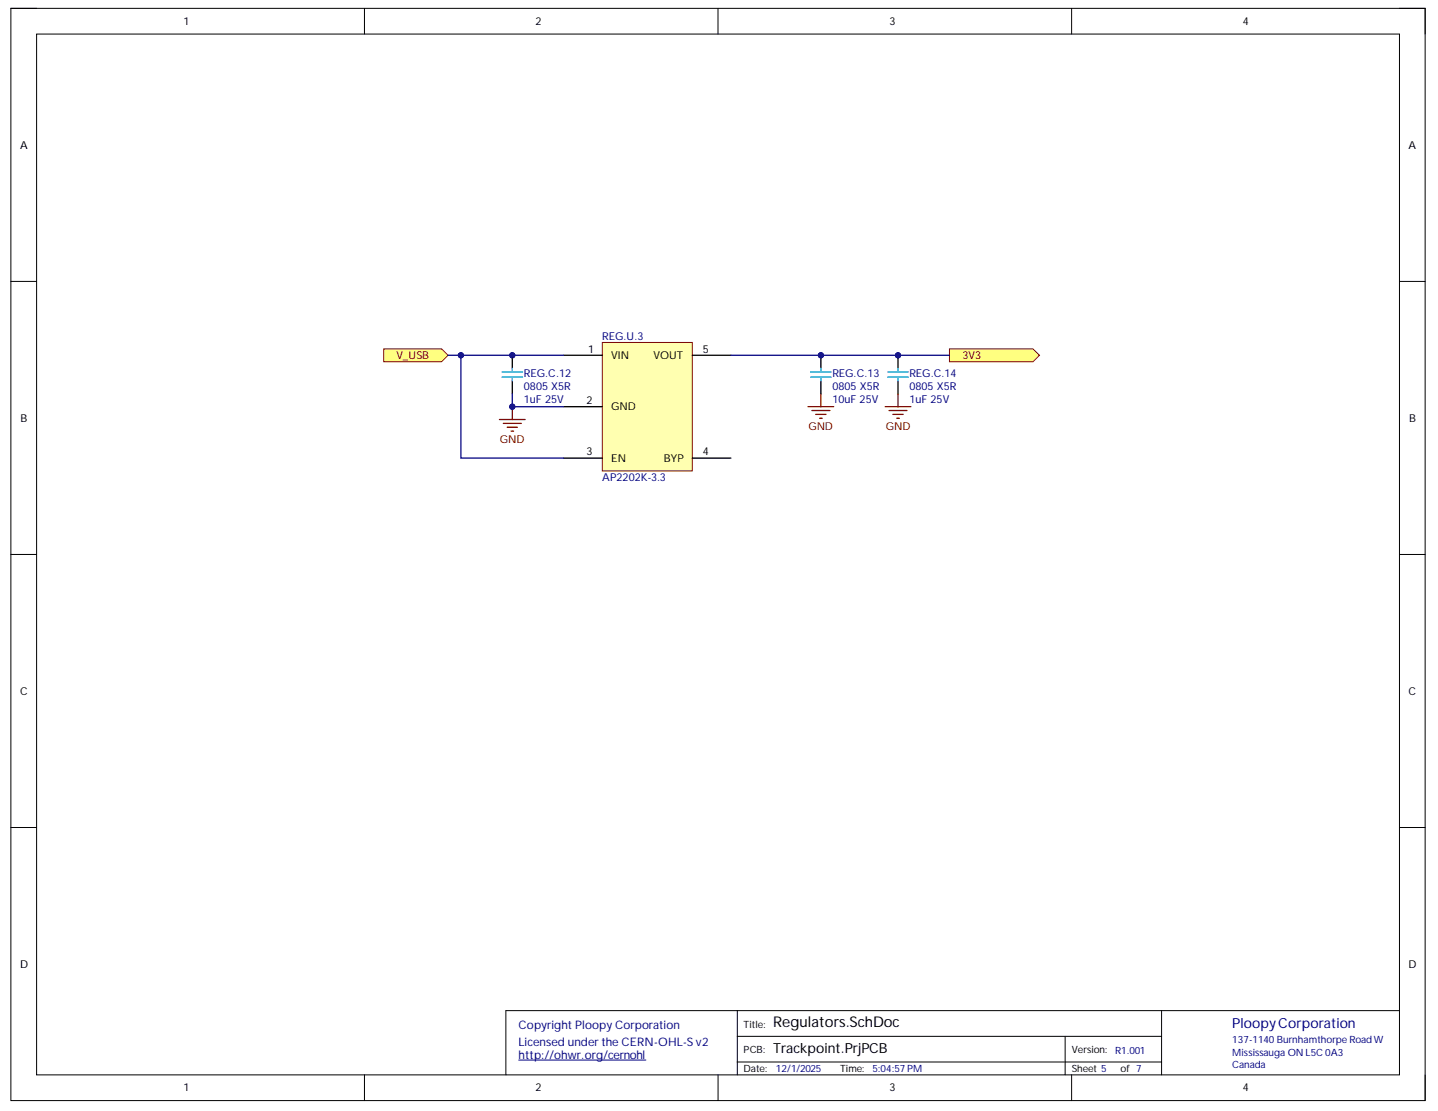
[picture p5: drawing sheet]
<svg xmlns="http://www.w3.org/2000/svg" width="279mm" height="216mm" viewBox="0 0 279 216" stroke-linecap="round" stroke-linejoin="round" font-family="sans-serif">
<path d="M2.1 1.6h274.8v212.3h-274.8z" fill="none" stroke="#000" stroke-width=".19"/>
<path d="M7.1 6.6h264.8v202.3h-264.8z" fill-rule="evenodd" fill="#fff"/>
<g fill="none" stroke="#000" stroke-width=".19">
<path d="M2.1 1.6h5M7.1 6.6h264.8v202.3h-264.8zM70.8 1.6v5M139.5 1.6v5M208.2 1.6v5M271.9 1.6h5v5M2.1 54.7h5M271.9 54.7h5M2.1 107.7h5M271.9 107.8h5M2.1 160.8h5M271.9 160.8h5"/>
<path d="M143.3 196.4v12.5M225.7 196.4v12.5M271.9 196.4h-173.6v12.5M70.8 208.9v5M139.5 208.9v5M143.3 201.4h82.4M143.3 206.4h82.4M207 201.4v7.5M208.2 208.9v5M276.9 208.9v5"/>
</g>
<path d="M100.8 206h24.7" fill="none" stroke="#000080" stroke-width=".19"/>
<path d="M99.5 79v2.5M157 79h5M157.7 79.8h3.5M159.5 76.5v2.5M97 81.5h5M97.8 82.3h3.5M98.5 83h2M99.3 83.8h.5M158.5 80.5h2M159.2 81.3h.5" fill="none" stroke="#800000" stroke-width=".25"/>
<circle cx="99.5" cy="79" r=".5" fill="#000080"/>
<circle cx="99.5" cy="79" r=".5" fill="none" stroke="#000080" stroke-width=".19"/>
<circle cx="99.5" cy="69" r=".5" fill="#000080"/>
<circle cx="99.5" cy="69" r=".5" fill="none" stroke="#000080" stroke-width=".19"/>
<path d="M99.5 69v2.5" fill="none" stroke="#000" stroke-width=".25"/>
<circle cx="99.5" cy="69" r=".5" fill="#000080"/>
<circle cx="99.5" cy="69" r=".5" fill="none" stroke="#000080" stroke-width=".19"/>
<path d="M99.5 74v2.5" fill="none" stroke="#000" stroke-width=".25"/>
<path d="M97.5 73.3h4M97.5 72.3h4M99.5 71.5v.8M99.5 73.3v.7" fill="none" stroke="#009cca" stroke-width=".25"/>
<path d="M74.6 67.8h11.2l1.3 1.2-1.3 1.3h-11.2z" fill-rule="evenodd" fill="#ffff80"/>
<path d="M74.6 67.8h11.2l1.3 1.2-1.3 1.3h-11.2z" fill="none" stroke="#800000" stroke-width=".19"/>
<path d="M184.5 67.8h16.2l1.3 1.2-1.3 1.3h-16.2z" fill-rule="evenodd" fill="#ffff80"/>
<path d="M184.5 67.8h16.2l1.3 1.2-1.3 1.3h-16.2z" fill="none" stroke="#800000" stroke-width=".19"/>
<circle cx="159.5" cy="69" r=".5" fill="#000080"/>
<circle cx="159.5" cy="69" r=".5" fill="none" stroke="#000080" stroke-width=".19"/>
<path d="M159.5 69v2.5" fill="none" stroke="#000" stroke-width=".25"/>
<circle cx="159.5" cy="69" r=".5" fill="#000080"/>
<circle cx="159.5" cy="69" r=".5" fill="none" stroke="#000080" stroke-width=".19"/>
<path d="M159.5 74v2.5" fill="none" stroke="#000" stroke-width=".25"/>
<path d="M157.5 73.3h4M157.5 72.3h4M159.5 71.5v.8M159.5 73.3v.7" fill="none" stroke="#009cca" stroke-width=".25"/>
<circle cx="174.5" cy="69" r=".5" fill="#000080"/>
<circle cx="174.5" cy="69" r=".5" fill="none" stroke="#000080" stroke-width=".19"/>
<path d="M174.5 69v2.5" fill="none" stroke="#000" stroke-width=".25"/>
<circle cx="174.5" cy="69" r=".5" fill="#000080"/>
<circle cx="174.5" cy="69" r=".5" fill="none" stroke="#000080" stroke-width=".19"/>
<path d="M174.5 74v2.5" fill="none" stroke="#000" stroke-width=".25"/>
<path d="M172.5 73.3h4M172.5 72.3h4M174.5 71.5v.8M174.5 73.3v.7" fill="none" stroke="#009cca" stroke-width=".25"/>
<path d="M172 79h5M172.7 79.8h3.5M174.5 76.5v2.5M173.5 80.5h2M174.2 81.3h.5" fill="none" stroke="#800000" stroke-width=".25"/>
<path d="M117 66.5h17.5v25h-17.5z" fill-rule="evenodd" fill="#ffffb0"/>
<path d="M117 66.5h17.5v25h-17.5z" fill="none" stroke="#800000" stroke-width=".19"/>
<path d="M109.5 69h7.5M109.5 79h7.5M134.5 69h7.5M109.5 89h7.5M134.5 89h7.5" fill="none" stroke="#000" stroke-width=".25"/>
<path d="M99.5 76.5v2.5h10" fill="none" stroke="#000080" stroke-width=".25"/>
<circle cx="99.5" cy="79" r=".5" fill="#000080"/>
<circle cx="99.5" cy="79" r=".5" fill="none" stroke="#000080" stroke-width=".19"/>
<path d="M109.5 69h-20v20h20" fill="none" stroke="#000080" stroke-width=".25"/>
<circle cx="89.5" cy="69" r=".5" fill="#000080"/>
<circle cx="89.5" cy="69" r=".5" fill="none" stroke="#000080" stroke-width=".19"/>
<path d="M87.1 69h2.4" fill="none" stroke="#000080" stroke-width=".25"/>
<circle cx="89.5" cy="69" r=".5" fill="#000080"/>
<circle cx="89.5" cy="69" r=".5" fill="none" stroke="#000080" stroke-width=".19"/>
<path d="M142 69h42.5" fill="none" stroke="#000080" stroke-width=".25"/>
<text font-size="2.9" x="150.2" y="199.6">Regulators.SchDoc</text>
<text font-size="2.7" fill="#000080" x="239.4" y="199.8">PloopyCorporation</text>
<text font-size="2.7" x="150.2" y="204.6">Trackpoint.PrjPCB</text>
<g font-size="2.3" fill="#000080">
<text x="100.8" y="200">Copyright Ploopy Corporation</text>
<text x="100.8" y="203.2">Licensed under the CERN-OHL-S v2</text>
<text x="100.8" y="205.8">http://ohwr.org/cernohl</text>
</g>
<g font-size="2.1">
<text x="35.7" y="4.8">1</text>
<text x="104.1" y="4.8">2</text>
<text x="172.8" y="4.8">3</text>
<text x="241.4" y="4.8">4</text>
<text x="3.9" y="28.9">A</text>
<text x="273.7" y="28.9">A</text>
<text x="114.3" y="68.5">1</text>
<text x="118.8" y="69.8">VIN</text>
<text x="127" y="69.8">VOUT</text>
<text x="136.5" y="68.5">5</text>
<text x="4" y="82">B</text>
<text x="114" y="78.5">2</text>
<text x="118.8" y="79.8">GND</text>
<text x="273.8" y="82">B</text>
<text x="114" y="88.5">3</text>
<text x="118.8" y="89.7">EN</text>
<text x="129" y="89.7">BYP</text>
<text x="136.5" y="88.5">4</text>
<text x="3.9" y="135">C</text>
<text x="273.7" y="135">C</text>
<text x="3.9" y="188">D</text>
<text x="273.7" y="188">D</text>
<text x="35.7" y="212.1">1</text>
<text x="104.1" y="212.1">2</text>
<text x="172.8" y="212.1">3</text>
<text x="241.4" y="212.1">4</text>
</g>
<g font-size="2.1" fill="#000080">
<text x="117" y="66">REG.U.3</text>
<text x="101.8" y="73.3">REG.C.12</text>
<text x="101.8" y="75.7">0805 X5R</text>
<text x="161.7" y="73.3">REG.C.13</text>
<text x="161.7" y="75.7">0805 X5R</text>
<text x="176.7" y="73.3">REG.C.14</text>
<text x="176.7" y="75.7">0805 X5R</text>
<text x="101.8" y="78.2">1uF 25V</text>
<text x="161.7" y="78.2">10uF 25V</text>
<text x="176.7" y="78.2">1uF 25V</text>
<text x="117" y="93.5">AP2202K-3.3</text>
</g>
<g font-size="2.1" fill="#800000">
<text x="77" y="69.8">V_USB</text>
<text x="187" y="69.8">3V3</text>
<text x="157.1" y="83.5">GND</text>
<text x="172.1" y="83.5">GND</text>
<text x="97.1" y="86">GND</text>
</g>
<g font-size="1.9">
<text x="144.5" y="199.7">Title:</text>
<text x="144.5" y="208.4">Date:</text>
<text x="144.5" y="204.7">PCB:</text>
<text x="163.2" y="208.4">Time:</text>
<text x="208.2" y="204.7">Version:</text>
<text x="208.2" y="208.4">Sheet 5</text>
<text x="217.7" y="208.4">of 7</text>
</g>
<g font-size="1.9" fill="#000080">
<text x="239.4" y="202.6">137-1140 Burnhamthorpe Road W</text>
<text x="150.7" y="208.4">12/1/2025</text>
<text x="169.5" y="208.4">5:04:57 PM</text>
<text x="216.7" y="204.9">R1.001</text>
<text x="239.4" y="205.2">Mississauga ON L5C 0A3</text>
<text x="239.4" y="207.6">Canada</text>
</g>
</svg>
